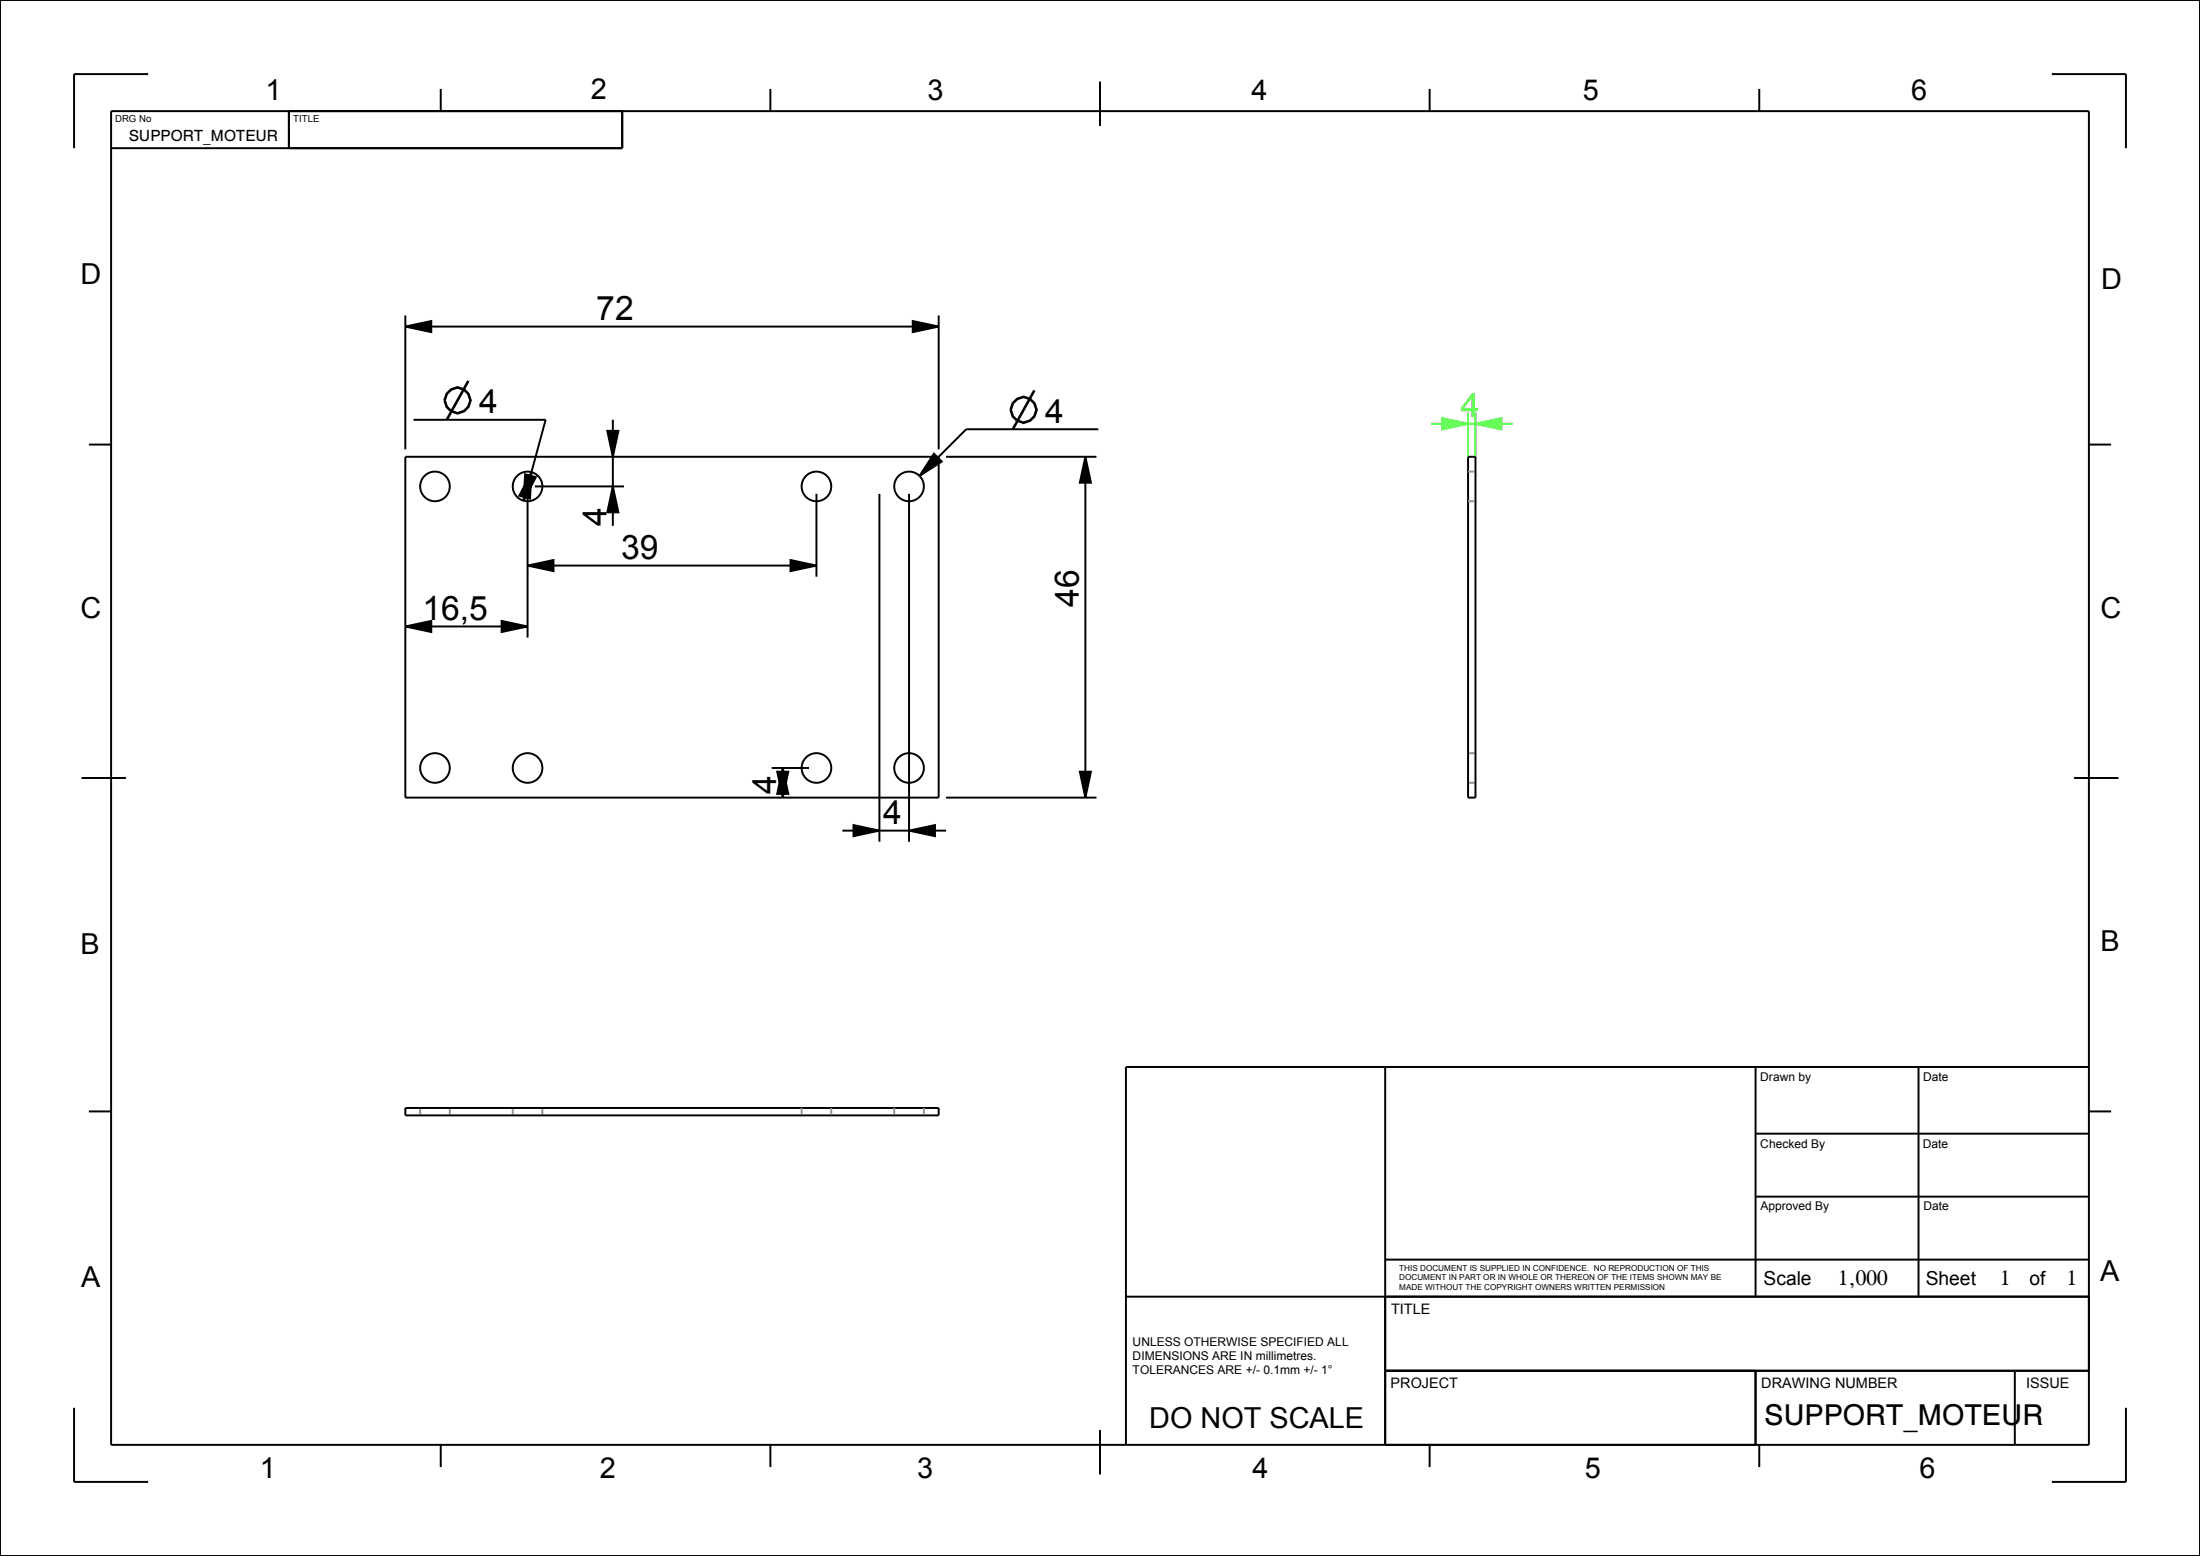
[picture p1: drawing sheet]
<svg xmlns="http://www.w3.org/2000/svg" width="297mm" height="210mm" viewBox="0 0 297 210" stroke-linecap="round" stroke-linejoin="round" font-family="sans-serif">
<path d="M194.7 56.4l3.5 .8-3.5 .7z" fill="#37ff26"/>
<path d="M194.7 56.4l3.5 .8-3.5 .7z" fill="none" stroke="#37ff26" stroke-width=".26"/>
<path d="M199.2 57.2l3.5-.8v1.5z" fill="#37ff26"/>
<path d="M193.2 57.2h11M198.2 55.7v5.9M199.2 57.2l3.5-.8v1.5zM199.2 55.7v5.9" fill="none" stroke="#37ff26" stroke-width=".26"/>
<g fill="#000">
<path d="M54.7 44.1l3.5-.8v1.5zM123.2 43.3l3.5 .8-3.5 .7zM70.9 64l1.4 .4-1.6 3.2zM71.2 76.3l3.5-.7v1.5zM71.7 63.7l-.1 3.6-1.5-.4zM82 58.1h1.5l-.8 3.5zM82.7 65.6l.8 3.5h-1.5zM106.7 75.6l3.5 .7-3.5 .8zM126.1 61.2l1 1.1-3 1.9zM146.5 61.6l.8 3.5h-1.5zM54.7 84.6l3.5-.8v1.5zM67.7 83.8l3.5 .8-3.5 .7z"/>
<path d="M104.9 104.1h1.5l-.7 3.5zM105.7 103.6l.7 3.5h-1.5zM115.2 111.4l3.5 .7-3.5 .8zM122.7 112.1l3.5-.7v1.5zM145.8 104.1h1.5l-.8 3.5z"/>
</g>
<g fill="none" stroke="#000" stroke-width=".26">
<path d="M0 0h297v210h-297zM15 15h267v180h-267zM20 10h-10v10M39 15v5M59.5 12v3M84 15v5h-69M104 12v3M148.5 11v6M193 12v3M237.5 12v3M277 10h10v10M54.7 44.1l3.5-.8v1.5z"/>
<path d="M54.7 42.6v18M54.7 44.1h72M55.8 56.7h17.9l-3 10.9M82 58.1h1.5l-.8 3.5zM82.7 56.6v14.4M123.2 43.3l3.5 .8-3.5 .7zM126.7 42.6v18M148.3 57.9h-17.9l-6.3 6.3M12 60h3M54.7 61.6h72v46h-72zM70.9 64l1.4 .4-1.6 3.2zM71.2 76.3l3.5-.7v1.5z"/>
<path d="M71.2 66.6v19.5M71.2 76.3h39M71.7 63.7l-.1 3.6-1.5-.4zM72.2 65.6h12M82.7 65.6l.8 3.5h-1.5zM106.7 75.6l3.5 .7-3.5 .8zM110.2 66.6v11.2M118.7 66.6v47M122.7 66.6v47M126.1 61.2l1 1.1-3 1.9zM127.7 61.6h20.3M146.5 61.6l.8 3.5h-1.5z"/>
<path d="M146.5 61.6v46M198.2 61.6h1v46h-1zM282 60h3M54.7 84.6l3.5-.8v1.5zM54.7 84.6h16.5M67.7 83.8l3.5 .8-3.5 .7zM11 105h6M104.2 103.6h5M104.9 104.1h1.5l-.7 3.5zM105.7 103.6l.7 3.5h-1.5zM105.7 103.6v4M113.7 112.1h14"/>
<path d="M115.2 111.4l3.5 .7-3.5 .8zM122.7 112.1l3.5-.7v1.5zM127.7 107.6h20.3M145.8 104.1h1.5l-.8 3.5zM280 105h6M12 150h3M54.7 149.5h72v1h-72zM187 144v51M237 144v31M237 153h45M259 144v31M282 144h-130v51"/>
<path d="M282 150h3M152 175h130M187 170h95M237 161.5h45M10 190v10h10M59.5 195v3M104 195v3M148.5 193v6M193 195v3M237 185v10M237.5 195v3M272 185v10"/>
<path d="M282 185h-95M287 190v10h-10"/>
<circle cx="58.7" cy="65.6" r="2"/>
<circle cx="71.2" cy="65.6" r="2"/>
<circle cx="110.2" cy="65.6" r="2"/>
<circle cx="122.7" cy="65.6" r="2"/>
<circle cx="58.7" cy="103.6" r="2"/>
<circle cx="71.2" cy="103.6" r="2"/>
<circle cx="110.2" cy="103.6" r="2"/>
<circle cx="122.7" cy="103.6" r="2"/>
</g>
<g fill="none" stroke="#000" stroke-width=".35">
<path d="M63.2 51.4l-2.9 5.3M139.6 52.7l-2.9 5.2"/>
<circle cx="61.7" cy="54" r="1.72"/>
<circle cx="138.2" cy="55.3" r="1.72"/>
</g>
<path d="M198.2 67.6h1M198.2 63.6h1M198.2 105.6h1M198.2 101.6h1M56.7 149.5v1M60.7 149.5v1M69.2 149.5v1M73.2 149.5v1M108.2 149.5v1M112.2 149.5v1M120.7 149.5v1M124.7 149.5v1" fill="none" stroke="#96948a" stroke-width=".26" stroke-dasharray=".9 .6" stroke-linecap="butt"/>
<g font-size="4.5">
<text x="80.5" y="43.2">72</text>
<text x="64.7" y="55.8">4</text>
<text x="141.1" y="57.1">4</text>
<text x="81.9" y="71" transform="rotate(-90 81.9 71)">4</text>
<text x="83.9" y="75.5">39</text>
<text x="57" y="83.7">16,5</text>
<text x="145.7" y="82" transform="rotate(-90 145.7 82)">46</text>
<text x="104.8" y="107.1" transform="rotate(-90 104.8 107.1)">4</text>
<text x="119.2" y="111.2">4</text>
</g>
<text font-size="4.5" fill="#37ff26" x="197.2" y="56.3">4</text>
<g font-size="3.9">
<text x="35.8" y="13.4">1</text>
<text x="79.8" y="13.4">2</text>
<text x="125.2" y="13.5">3</text>
<text x="169" y="13.4">4</text>
<text x="213.7" y="13.4">5</text>
<text x="258" y="13.4">6</text>
<text x="10.9" y="38.4">D</text>
<text x="283.7" y="39">D</text>
<text x="10.9" y="83.4">C</text>
<text x="283.6" y="83.4">C</text>
<text x="10.9" y="128.7">B</text>
<text x="283.6" y="128.4">B</text>
<text x="11" y="173.6">A</text>
<text x="283.5" y="172.8">A</text>
<text x="155.1" y="192.7">DO NOT SCALE</text>
<text x="238.2" y="192.3">SUPPORT_MOTEUR</text>
<text x="35.1" y="199.5">1</text>
<text x="81" y="199.5">2</text>
<text x="123.8" y="199.5">3</text>
<text x="169.1" y="199.5">4</text>
<text x="213.9" y="199.5">5</text>
<text x="259.1" y="199.5">6</text>
</g>
<g font-size="2.9">
<text x="248.1" y="173.4">1,000</text>
<text x="270" y="173.4">1</text>
<text x="279" y="173.4">1</text>
</g>
<g font-size="2.6">
<text x="238.1" y="173.4">Scale</text>
<text x="260" y="173.4">Sheet</text>
<text x="274" y="173.4">of</text>
</g>
<text font-size="2.1" x="17.4" y="19">SUPPORT_MOTEUR</text>
<g font-size="2">
<text x="187.8" y="177.3">TITLE</text>
<text x="187.7" y="187.3">PROJECT</text>
<text x="237.8" y="187.3">DRAWING NUMBER</text>
<text x="273.5" y="187.3">ISSUE</text>
</g>
<g font-size="1.6">
<text x="237.6" y="145.9">Drawn by</text>
<text x="259.6" y="145.9">Date</text>
<text x="237.6" y="154.9">Checked By</text>
<text x="259.6" y="154.9">Date</text>
<text x="237.7" y="163.4">Approved By</text>
<text x="259.7" y="163.4">Date</text>
<text x="152.9" y="181.6">UNLESS OTHERWISE SPECIFIED ALL</text>
<text x="152.9" y="183.5">DIMENSIONS ARE IN millimetres.</text>
<text x="152.9" y="185.4">TOLERANCES ARE +/- 0.1mm +/- 1°</text>
</g>
<g font-size="1.3">
<text x="15.5" y="16.5">DRG No</text>
<text x="39.6" y="16.5">TITLE</text>
</g>
<g font-size="1.1">
<text x="188.9" y="171.5">THIS DOCUMENT IS SUPPLIED IN CONFIDENCE. NO REPRODUCTION OF THIS</text>
<text x="188.9" y="172.8">DOCUMENT IN PART OR IN WHOLE OR THEREON OF THE ITEMS SHOWN MAY BE</text>
<text x="188.9" y="174.1">MADE WITHOUT THE COPYRIGHT OWNERS WRITTEN PERMISSION</text>
</g>
</svg>
